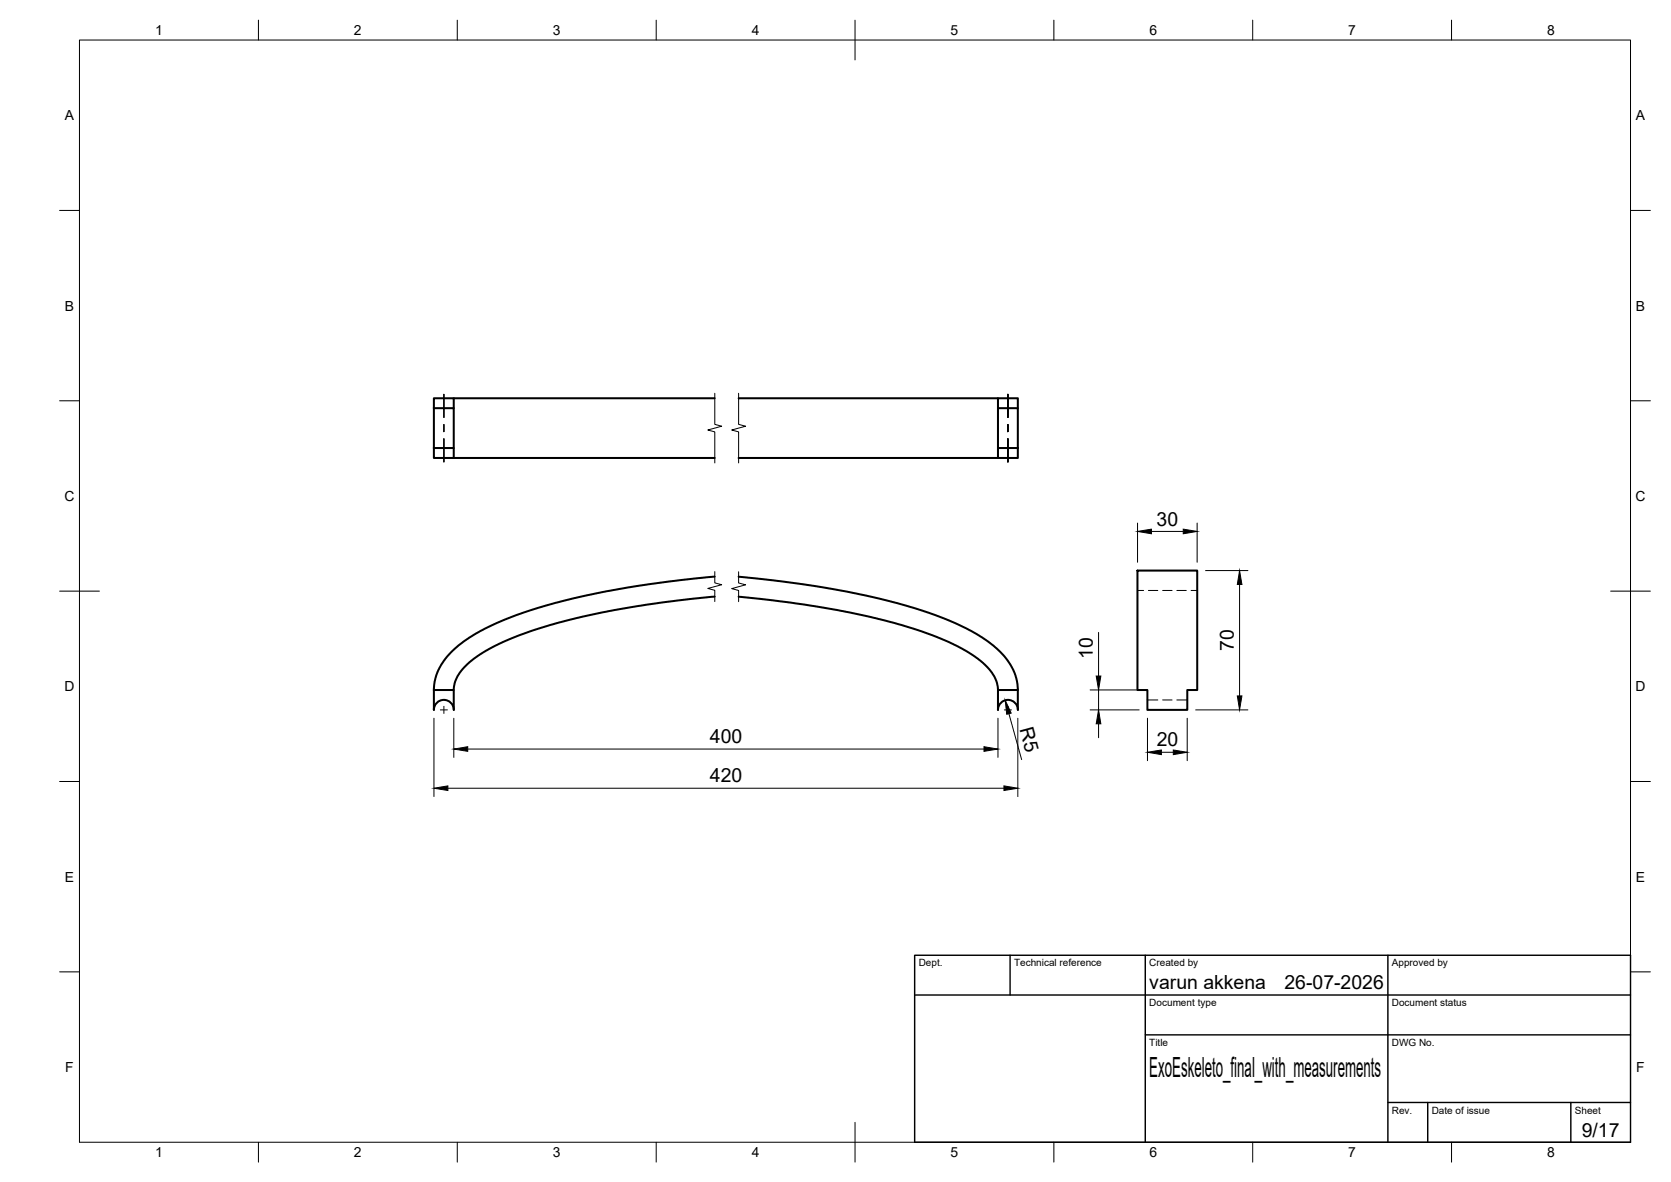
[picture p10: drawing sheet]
<svg xmlns="http://www.w3.org/2000/svg" width="420mm" height="297mm" viewBox="0 0 420 297" stroke-linecap="round" stroke-linejoin="round" font-family="sans-serif">
<!-- layer: Visible -->
<g fill="none" stroke="#000" stroke-width=".51">
<path d="M109.1 102.6v-2.5h5v2.5M109.1 112.6v2.5h5v-2.5M109.1 102.6h5v10h-5M109.1 102.6v10M114.1 100.1h65.6M114.1 115.1h65.6M185.7 100.1h65.2M185.7 115.1h65.2M250.9 102.6v10h5M250.9 112.6v2.5h5v-2.5M250.9 102.6v-2.5h5v2.5M250.9 102.6h5v10"/>
<path d="M179.7 149.9l-13.1 1.5-10.7 1.7-9.8 2-8.2 2.1a59.6 59.6 0 0 0-18.7 8.3 11.1 11.1 0 0 0-5 7l-.1 5.9a2.51 2.51 0 0 0-2.5-2.5 2.51 2.51 0 0 0-2.5 2.5v-5h5M179.7 144.9l-8.9 .9-11 1.5-8.2 1.5-9.4 2.1a81.4 81.4 0 0 0-24.6 9.6 17.6 17.6 0 0 0-8 9.6l-.5 3.3M185.7 144.9l10.8 1.2 8.7 1.2 8.2 1.5 9.4 2.1a81.4 81.4 0 0 1 24.6 9.6 17.6 17.6 0 0 1 8 9.6l.5 3.3h-5v5a2.51 2.51 0 0 1 2.5-2.5 2.51 2.51 0 0 1 2.5 2.5M185.7 150l13.5 1.5 11.4 1.8 8.3 1.8 8.2 2.1a59.6 59.6 0 0 1 18.7 8.3 11.1 11.1 0 0 1 5.1 7v.9M286 143.4h15v30h-2.5v5h-10v-5h-2.5zM255.9 173.4v5"/>
</g>
<!-- layer: Hidden -->
<path d="M286 148.4h1.5M288.8 148.4h2.3M292.3 148.4h2.4M295.9 148.4h2.4M299.5 148.4h1.5M288.5 175.9h2.6M292.3 175.9h2.4M295.9 175.9h2.6" fill="none" stroke="#000" stroke-width=".25"/>
<!-- layer: BORDER -->
<g fill="none" stroke="#000" stroke-width=".25">
<path d="M20 10.1h390v276.9h-390zM65 5.1v5M115 5.1v5M165 5.1v5M215 5.1v10M265 5.1v5M315 5.1v5M365 5.1v5M15 52.9h5M410 52.9h5M15 100.7h5M410 100.7h5"/>
<path d="M15 148.6h10M405 148.6h10M15 196.4h5M410 196.4h5M15 244.2h5M410 244.2h5M65 287v5M115 287v5M165 287v5M215 282.1v9.9M265 287v5M315 287v5"/>
<path d="M365 287v5"/>
</g>
<!-- layer: TITLEBLOCK -->
<path d="M230 240.1h180v46.9h-180zM230 250h180M254 240.1v9.9M288 240.1v46.9M349 240.1v46.9M288 260.1h122M349 277.1h61M359 277.1v9.9M395 277.1v9.9" fill="none" stroke="#000" stroke-width=".36"/>
<!-- layer: Smart Centers -->
<path d="M111.6 99.1v5.8M253.4 99.1v5.8M111.6 106.7v1.8M111.6 110.3v5.8M253.4 106.7v1.8M253.4 110.3v5.8M110.7 178.4h1.8M111.6 177.5v1.8M252.5 178.4h1.8M253.4 177.5v1.8" fill="none" stroke="#000" stroke-width=".25"/>
<!-- layer: Break Lines -->
<path d="M179.7 98.8v7.8l1.8 .5-3.5 1 1.7 .4v7.8M185.7 98.8v7.8l1.8 .5-3.5 1 1.7 .4v7.8M179.7 143.6v2.9l1.8 .4-3.5 1 1.7 .4v2.9M185.7 143.7v2.8l1.8 .5-3.5 .9 1.7 .5v2.8" fill="none" stroke="#000" stroke-width=".25"/>
<!-- layer: FD_Dimensions -->
<g fill="none" stroke="#000" stroke-width=".25">
<path d="M286 131.5v9.8M289.5 133.5h8M301 131.5v9.8M276.2 158.9v11M303.1 143.4h10.7M311.7 146.9v28M253.7 179.4l3.2 11.5M274.1 178.4h12.3M274.1 173.4h12.3M276.2 173.4v5M300.6 178.4h13.2M109.1 180.5v19.7"/>
<path d="M112.6 198.1h139.8M114.1 180.5v9.8M117.6 188.2h129.8M250.9 180.5v9.8M255.9 180.5v19.7M276.2 181.9v3.5M288.5 180.5v10.7M292 189h3M298.5 180.5v10.7"/>
</g>
<g fill="#000" stroke="#000" stroke-width=".25">
<path d="M286 133.5l3.5-.5v1.1zM297.5 133l3.5 .5-3.5 .6zM311.7 143.4l.6 3.5h-1.2zM252.8 176l1.5 3.2-1.2 .3zM275.6 169.9h1.2l-.6 3.5zM311.1 174.9h1.2l-.6 3.5zM109.1 198.1l3.5-.6v1.2zM114.1 188.2l3.5-.6v1.2zM247.4 187.6l3.5 .6-3.5 .6zM252.4 197.5l3.5 .6-3.5 .6zM276.2 178.4l.6 3.5h-1.2zM288.5 189l3.5-.5v1.1z"/>
<path d="M295 188.5l3.5 .5-3.5 .6z"/>
</g>
<text font-size="7" x="289" y="270.6">ExoEskeleto_final_with_measurements</text>
<g font-size="4.9">
<text x="290.8" y="132.1">30</text>
<text x="274.8" y="165.5" transform="rotate(-90 274.8 165.5)">10</text>
<text x="310.2" y="163.6" transform="rotate(-90 310.2 163.6)">70</text>
<text x="256.3" y="183.3" transform="rotate(75 256.3 183.3)">R5</text>
<text x="178.5" y="186.8">400</text>
<text x="290.9" y="187.6">20</text>
<text x="178.5" y="196.6">420</text>
<text x="289" y="248.5">varun akkena</text>
<text x="323" y="248.5">26-07-2026</text>
<text x="397.7" y="285.7">9/17</text>
</g>
<g font-size="3.5">
<text x="39" y="8.8">1</text>
<text x="89" y="8.8">2</text>
<text x="139" y="8.8">3</text>
<text x="189" y="8.8">4</text>
<text x="239" y="8.8">5</text>
<text x="289" y="8.8">6</text>
<text x="339" y="8.8">7</text>
<text x="389" y="8.8">8</text>
<text x="16.3" y="30.2">A</text>
<text x="411.3" y="30.2">A</text>
<text x="16.3" y="78">B</text>
<text x="411.3" y="78">B</text>
<text x="16.2" y="125.9">C</text>
<text x="411.2" y="125.9">C</text>
<text x="16.2" y="173.7">D</text>
<text x="411.2" y="173.7">D</text>
<text x="16.3" y="221.6">E</text>
<text x="411.3" y="221.6">E</text>
<text x="16.4" y="269.4">F</text>
<text x="411.4" y="269.4">F</text>
<text x="39" y="290.8">1</text>
<text x="89" y="290.8">2</text>
<text x="139" y="290.8">3</text>
<text x="189" y="290.8">4</text>
<text x="239" y="290.8">5</text>
<text x="289" y="290.8">6</text>
<text x="339" y="290.8">7</text>
<text x="389" y="290.8">8</text>
</g>
<g font-size="2.5">
<text x="231" y="242.9">Dept.</text>
<text x="255" y="242.9">Technical reference</text>
<text x="289" y="242.9">Created by</text>
<text x="350" y="242.9">Approved by</text>
<text x="289" y="252.8">Document type</text>
<text x="350" y="252.8">Document status</text>
<text x="289" y="262.9">Title</text>
<text x="350" y="262.9">DWG No.</text>
<text x="350" y="279.9">Rev.</text>
<text x="360" y="279.9">Date of issue</text>
<text x="396" y="279.9">Sheet</text>
</g>
</svg>
